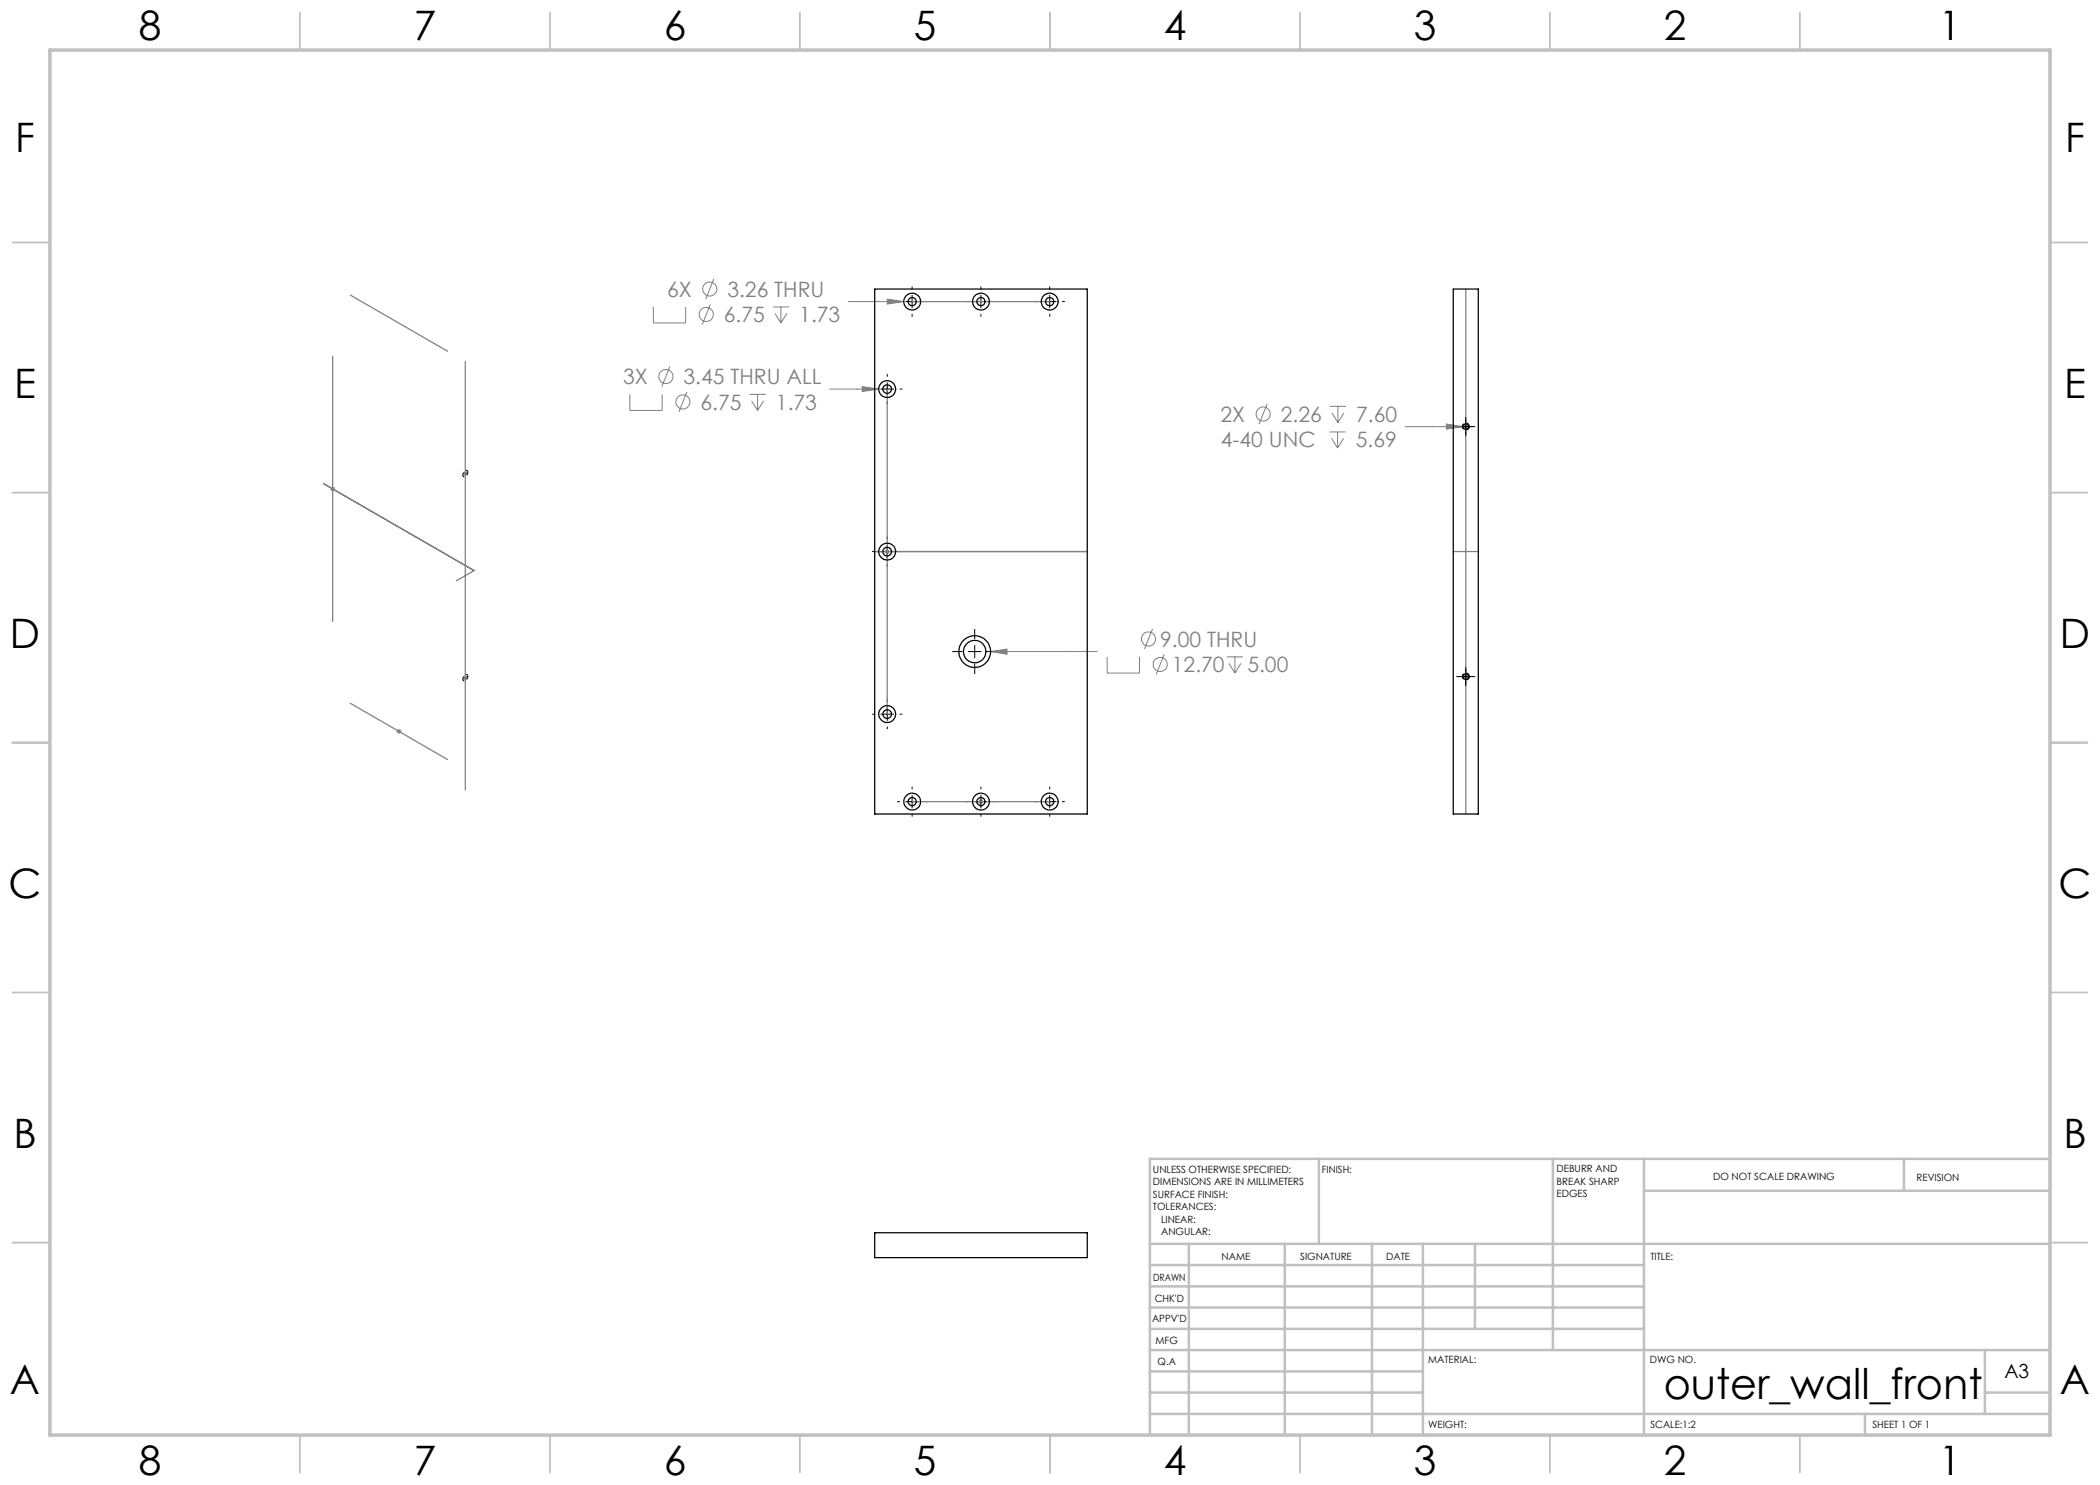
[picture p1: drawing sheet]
<svg xmlns="http://www.w3.org/2000/svg" width="420mm" height="297mm" viewBox="0 0 420 297" stroke-linecap="round" stroke-linejoin="round" font-family="sans-serif">
<g fill="none" stroke="#808080" stroke-width=".2">
<path d="M142.8 55.8l-1.7 4M177.4 59.8l3.4 .5-3.4 .5zM126 78.9v3.2h6.4v-3.2M130.7 61.4v3.2h6.4v-3.2M134 73.3l-1.6 4M137.4 78.4l-1.6 4M142.1 60.9l-1.7 4M149.9 78.9h3.2M151.5 78.9v3.2M154.6 61.4h3.2M155 62.6l1.2 2M156.2 61.4v3.2"/>
<path d="M157.4 62.6l-1.2 2M165.9 77.8h9.9M169.7 60.3h11.1M172.4 77.3l3.4 .5-3.4 .5zM66 97.8h1M66.2 97.4l.7 .7M66.5 97.3v1M66.9 97.4l-.7 .7M92.5 94.7h1.1M92.7 94.4l.7 .7M93.1 94.2v1M93.4 94.4l-.7 .7"/>
<path d="M150.3 80.2l1.2 1.9M152.7 80.2l-1.2 1.9M253.4 80.8l-1.6 4M265.9 86.4h3.2M266 81.3h3.2M266.3 87.7l1.2 1.9M266.4 82.6l1.2 1.9M267.5 86.4v3.2M267.6 81.3v3.2M268.7 87.7l-1.2 1.9M268.8 82.6l-1.2 1.9M281 85.3h11.6"/>
<path d="M289.3 84.8l3.3 .5-3.3 .5zM292.7 85.3h1M292.8 85l.7 .7M293.2 84.8v1M293.5 85l-.7 .7M177 110.3h.9M177.1 110l.7 .7M177.4 109.8v1M177.8 110l-.7 .7M92.5 135.6h1.1M92.7 135.2l.7 .7M93.1 135v1.1"/>
<path d="M93.4 135.2l-.7 .7M198.1 130.3l3.3-.5v1zM198.1 130.3h21.3M221.4 131.4v3.2h6.5v-3.2M230.5 125.8l-1.6 4M232.8 130.9l-1.6 4M245.4 131.4h3.2M245.8 132.7l1.2 1.9M247 131.4v3.2M248.2 132.7l-1.2 1.9M292.7 135.3h1M292.8 135l.7 .7"/>
<path d="M293.2 134.8v1M293.5 135l-.7 .7M79.3 146.3h1M79.4 145.9l.8 .7M79.8 145.8v1M80.2 145.9l-.8 .7M195.8 160l.7 .7M196.2 159.8v1M196.5 160l-.7 .7M195.7 160.3h1"/>
<circle cx="142" cy="57.8" r="1.41"/>
<circle cx="133.2" cy="75.3" r="1.42"/>
<circle cx="141.2" cy="62.9" r="1.42"/>
<circle cx="136.6" cy="80.4" r="1.42"/>
<circle cx="252.6" cy="82.8" r="1.4"/>
<circle cx="229.7" cy="127.8" r="1.42"/>
<circle cx="232.1" cy="132.9" r="1.41"/>
</g>
<path d="M293.9 85.3a.71 .71 0 0 1-1 .6 .71 .71 0 0 1-.1-1.2 .71 .71 0 0 1 1.1 .5v.1M293.9 135.3a.71 .71 0 0 1-1 .6 .71 .71 0 0 1-.1-1.2 .71 .71 0 0 1 1.1 .5v.1" fill="none" stroke="#000" stroke-width=".2" stroke-dasharray="1.3 .6" stroke-dashoffset=".3" stroke-linecap="butt"/>
<path d="M92.6 95a.4 .4 0 0 0 .4 .4 .4 .4 0 0 0 .4-.4l.1-.2a.42 .42 0 0 0-.1-.7 .42 .42 0 0 0-.6 .3l-.2 .6M92.6 135.8a.4 .4 0 0 0 .4 .4 .4 .4 0 0 0 .4-.4l.1-.2a.42 .42 0 0 0-.1-.7 .42 .42 0 0 0-.6 .3l-.2 .6" fill="none" stroke="#000" stroke-width=".2" stroke-dasharray="1.3 .6" stroke-dashoffset=".7" stroke-linecap="butt"/>
<g fill="none" stroke="#c0c0c0" stroke-width=".35">
<path d="M60 2.5v7.5M110 2.5v7.5M160 2.5v7.5M210 2.5v7.5M260 2.5v7.5M310 2.5v7.5M360 2.5v7.5M2.5 48.5h7.5M410 48.5h7.5M2.5 98.5h7.5M410 98.5h7.5M2.5 148.5h7.5"/>
<path d="M410 148.5h7.5M2.5 198.5h7.5M410 198.5h7.5M2.5 248.5h7.5M410 248.5h7.5M60 287v7.5M110 287v7.5M160 287v7.5M210 287v7.5M260 287v7.5M310 287v7.5M360 287v7.5"/>
</g>
<g fill="none" stroke="#c0c0c0" stroke-width=".5">
<path d="M263.8 231.8v17M310.6 231.8v38.2M328.8 231.8v55.2M328.8 238.2h81.2M380.8 231.8v6.4M410 231.8h-180v55.2M230 248.8h180M230 257.3h98.8M230 253h98.8M237.8 248.8v38.2M257 248.8v38.2M274.4 248.8v38.2"/>
<path d="M284.6 248.8v38.2M295 248.8v17M230 265.8h98.8M230 261.5h98.8M230 278.5h54.6M230 274.3h54.6M230 270h180M397 278.5h13M397 270v12.8M230 282.8h180M373 282.8v4.2"/>
</g>
<path d="M10 10h400v277h-400z" fill="none" stroke="#c0c0c0" stroke-width=".7"/>
<g fill="none" stroke="#000" stroke-width=".2">
<path d="M182.4 57.4v.4M182.4 59.1v2.5M196.2 57.4v.4M196.2 59.1v2.5M209.9 57.4v.4M209.9 59.1v2.5M174.5 77.8h.4M176.2 77.8h2.5M177.4 74.9v.4M177.4 76.5v2.6M179.5 60.3h.4M180 77.8h.4"/>
<path d="M181.2 60.3h2.5M182.4 62.9v.4M185 60.3h.4M193.2 60.3h.4M194.9 60.3h2.5M196.2 62.9v.4M198.7 60.3h.4M207 60.3h.4M208.7 60.3h2.5M209.9 62.9v.4M212.5 60.3h.4M177.4 80.4v.4"/>
<path d="M291.3 85.3h3.7M293.2 83.5v3.7M174.5 110.3h.4M176.2 110.3h2.5M177.4 107.3v.5M177.4 109v2.6M177.4 112.9v.4M180 110.3h.4M177.4 139.9v.4M190.5 130.3h1.9M193.7 130.3h2.5M194.9 125.9v1.9"/>
<path d="M194.9 129v2.6M194.9 132.9v1.9M197.5 130.3h1.9M291.3 135.3h3.7M293.2 133.5v3.7M174.5 142.8h.4M176.2 142.8h2.5M177.4 141.6v2.5M177.4 145.4v.4M180 142.8h.4M182.4 157.4v.4M182.4 159.1v2.5"/>
<path d="M196.2 157.4v.4M196.2 159.1v2.5M209.9 157.4v.4M209.9 159.1v2.5M179.5 160.3h.4M181.2 160.3h2.5M182.4 162.9v.4M185 160.3h.4M193.2 160.3h.4M194.9 160.3h2.5M196.2 162.9v.4M198.7 160.3h.4"/>
<path d="M207 160.3h.4M208.7 160.3h2.5M209.9 162.9v.4M212.5 160.3h.4"/>
</g>
<path d="M70.1 59l19.4 11.2M293.2 57.8v105M66.5 71.3v53M93.1 72.3v85.7M177.4 77.8v65M182.4 60.3h27.5M64.8 96.8l30 17.3-3.5 2.1M174.9 110.3h42.6M290.7 110.3h5M70.1 140.6l19.4 11.3M182.4 160.3h27.5" fill="none" stroke="#808080" stroke-width=".25"/>
<path d="M177.4 59.8v1l3.4-.5zM172.4 77.3v1l3.4-.5zM198.1 130.3l3.3 .5v-1zM289.3 84.8v1l3.3-.5z" fill="#808080"/>
<g fill="none" stroke="#000" stroke-width=".25">
<path d="M174.9 57.8h42.6v105h-42.6zM290.7 57.8h5v105h-5zM174.9 246.6h42.6v4.9h-42.6z"/>
<circle cx="177.4" cy="77.8" r=".86"/>
<circle cx="177.4" cy="77.8" r="1.69"/>
<circle cx="182.4" cy="60.3" r="1.68"/>
<circle cx="182.4" cy="60.3" r=".82"/>
<circle cx="196.2" cy="60.3" r=".81"/>
<circle cx="196.2" cy="60.3" r="1.69"/>
<circle cx="209.9" cy="60.3" r=".82"/>
<circle cx="209.9" cy="60.3" r="1.69"/>
<circle cx="293.2" cy="85.3" r=".56"/>
<circle cx="177.4" cy="110.3" r=".86"/>
<circle cx="177.4" cy="110.3" r="1.69"/>
<circle cx="194.9" cy="130.3" r="3.2"/>
<circle cx="195" cy="130.3" r="2.25"/>
<circle cx="293.2" cy="135.3" r=".56"/>
<circle cx="177.4" cy="142.8" r=".86"/>
<circle cx="177.4" cy="142.8" r="1.69"/>
<circle cx="182.4" cy="160.3" r="1.68"/>
<circle cx="182.5" cy="160.3" r=".81"/>
<circle cx="196.2" cy="160.3" r="1.69"/>
<circle cx="196.2" cy="160.3" r=".8"/>
<circle cx="209.9" cy="160.3" r=".81"/>
<circle cx="209.9" cy="160.3" r="1.69"/>
</g>
<text font-size="8.5" x="332.7" y="279.7">outer_wall_front</text>
<g font-size="8.1">
<text x="27.8" y="8">8</text>
<text x="82.8" y="8">7</text>
<text x="132.8" y="8">6</text>
<text x="182.8" y="8">5</text>
<text x="232.8" y="8">4</text>
<text x="282.8" y="8">3</text>
<text x="332.8" y="8">2</text>
<text x="387.8" y="8">1</text>
<text x="3" y="30.4">F</text>
<text x="413" y="30.4">F</text>
<text x="2.8" y="79.6">E</text>
<text x="412.8" y="79.6">E</text>
<text x="2" y="129.6">D</text>
<text x="412" y="129.6">D</text>
<text x="1.7" y="179.6">C</text>
<text x="411.7" y="179.6">C</text>
<text x="2.7" y="229.6">B</text>
<text x="412.7" y="229.6">B</text>
<text x="2" y="278.9">A</text>
<text x="412" y="278.9">A</text>
<text x="27.8" y="295">8</text>
<text x="82.8" y="295">7</text>
<text x="132.8" y="295">6</text>
<text x="182.8" y="295">5</text>
<text x="232.8" y="295">4</text>
<text x="282.8" y="295">3</text>
<text x="332.8" y="295">2</text>
<text x="387.8" y="295">1</text>
</g>
<g font-size="4.2" fill="#808080">
<text x="133.4" y="59.3">6X</text>
<text x="145.5" y="59.3">3.26 THRU</text>
<text x="144.8" y="64.4">6.75</text>
<text x="159.9" y="64.4">1.73</text>
<text x="124.6" y="76.8">3X</text>
<text x="136.7" y="76.8">3.45 THRU ALL</text>
<text x="140.1" y="81.9">6.75</text>
<text x="155.2" y="81.9">1.73</text>
<text x="244.1" y="84.3">2X</text>
<text x="244.2" y="89.4">4-40 UNC</text>
<text x="256.2" y="84.3">2.26</text>
<text x="271.2" y="89.4">5.69</text>
<text x="271.2" y="84.3">7.60</text>
<text x="232" y="129.3">9.00 THRU</text>
<text x="234.4" y="134.4">12.70</text>
<text x="249.5" y="134.4">5.00</text>
</g>
<text font-size="3.9" x="400.9" y="275.5">A3</text>
<g font-size="2">
<text x="230.6" y="234.6">UNLESS OTHERWISE SPECIFIED:</text>
<text x="230.6" y="237.1">DIMENSIONS ARE IN MILLIMETERS</text>
<text x="230.6" y="239.6">SURFACE FINISH:</text>
<text x="264.4" y="234.6">FINISH:</text>
<text x="311.3" y="234.5">DEBURR AND</text>
<text x="311.3" y="237">BREAK SHARP</text>
<text x="311.3" y="239.5">EDGES</text>
<text x="342.6" y="236">DO NOT SCALE DRAWING</text>
<text x="383.3" y="236.2">REVISION</text>
<text x="230.6" y="242.1">TOLERANCES:</text>
<text x="232.2" y="244.6">LINEAR:</text>
<text x="232.2" y="247.1">ANGULAR:</text>
<text x="244.3" y="252">NAME</text>
<text x="260" y="251.9">SIGNATURE</text>
<text x="277.2" y="251.9">DATE</text>
<text x="330.1" y="251.9">TITLE:</text>
<text x="230.6" y="256.1">DRAWN</text>
<text x="230.9" y="260.3">CHK'D</text>
<text x="230.4" y="264.4">APPV'D</text>
<text x="231.1" y="268.8">MFG</text>
<text x="231.5" y="273">Q.A</text>
<text x="285.6" y="272.5">MATERIAL:</text>
<text x="330" y="272.5">DWG NO.</text>
<text x="285.6" y="285.5">WEIGHT:</text>
<text x="330.1" y="285.6">SCALE:1:2</text>
<text x="374.5" y="285.6">SHEET 1 OF 1</text>
</g>
</svg>
